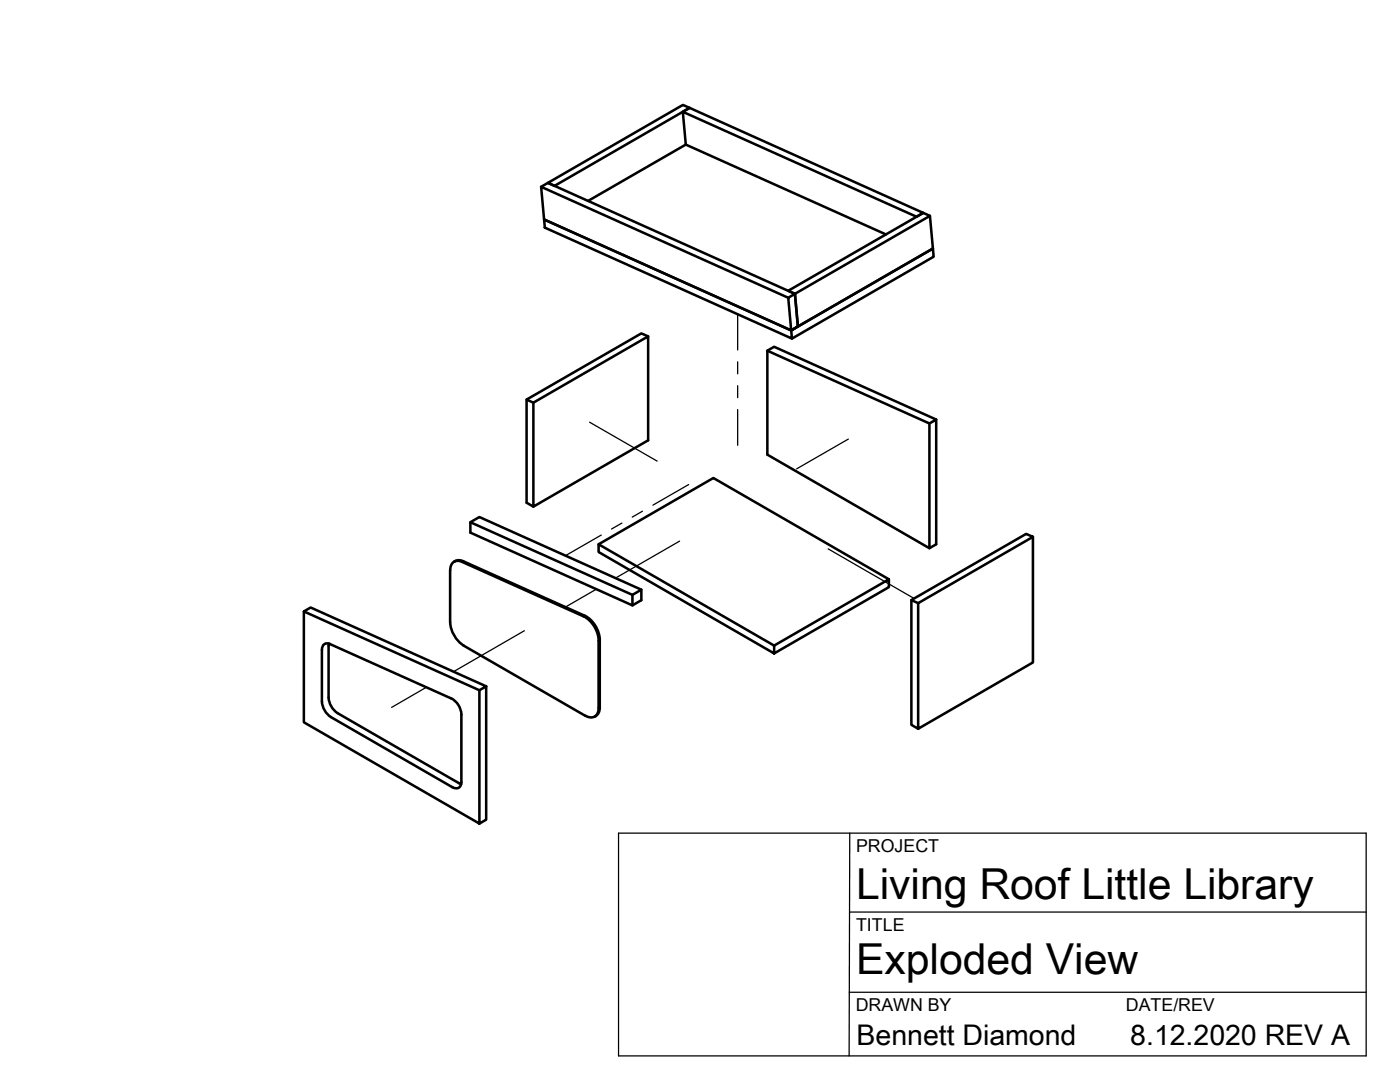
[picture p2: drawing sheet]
<svg xmlns="http://www.w3.org/2000/svg" width="279mm" height="216mm" viewBox="0 0 279 216" stroke-linecap="round" stroke-linejoin="round" font-family="sans-serif">
<!-- layer: Visible -->
<g fill="none" stroke="#000" stroke-width=".51">
<path d="M108 37.3l1.3-.8 49.3 22.1-1.3-.6 27-15.5 1.3 .6 .6 6.5-27 15.6-.6-6.6 27-15.5M109.3 36.5l27-15.6 1.3 .6-26.9 15.6zM136.3 22.3l1.3-.8 46.7 21-1.4 .7-46.6-20.9 .6 6.6M136.9 28.9l-19.5 11.2M136.9 28.9l39.9 17.9M108.6 43.8l49.3 22.1 .2 1.7-49.4-22.2zM157.3 59.4l-49.3-22.1 .6 6.5 49.3 22.1-.6-6.5 1.3-.8 .6 6.6-1.3 .7 28.3-16.3 .1 1.6-28.2 16.4M105.1 79.7l1.3 .6 22.9-13.2v20.8l-22.9 13.2v-20.8M129.3 67.1l-1.3-.6-22.9 13.2v20.6l1.3 .8M153.1 70l32.4 14.5 1.3-.8v24.9l-1.3 .8v-24.9M186.8 83.7l-32.3-14.5-1.4 .8v20.7l32.4 18.7M89.8 113.8v10.4"/>
<path d="M90.6 112.1a1.76 1.76 0 0 1 1.9-.1l24.2 10.9a5.8 5.8 0 0 1 3 4.8v13.4M92.2 112.1l24.3 10.9a5.8 5.8 0 0 1 3 4.8M92.2 112.1a1.59 1.59 0 0 0-1.7 .1 1.59 1.59 0 0 0-.7 1.6M93.9 104.2l32.3 14.5 1.8-1v2.1l-1.8 1-32.3-14.5v-2.1l1.8-1 32.3 14.5M119.5 108.6l35 20.2M126.2 118.7v2.1M177.4 115.6l-35-20.2-22.9 13.2v1.6l35 20.2 22.9-13.2v-1.6l-22.9 13.2v1.6M181.9 119.7l1.3 .7M206.1 107.1l-1.3-.6-22.9 13.2v24.9l1.3 .8v-25l22.9-13.3v25.1l-22.9 13.2M60.6 122l35.1 15.7M64.3 140a4 4 0 0 0 1.7 3.1l24.3 14a1.1 1.1 0 0 0 1.3 .1 1.1 1.1 0 0 0 .5-1.2M65.6 128.9v10.3"/>
<path d="M65.6 139.2a3.9 3.9 0 0 0 1.8 3.1l24.2 14M65.6 128.4v.5M65.8 128.5l24.3 10.9a3.9 3.9 0 0 1 2 3.2M65.9 128.5a1.07 1.07 0 0 0-1.2 0 1.07 1.07 0 0 0-.4 1.1l-.1 10.4M89.8 124.1a5.9 5.9 0 0 0 2.7 4.7M92.5 128.8l24.3 14a1.64 1.64 0 0 0 1.9 .2 1.64 1.64 0 0 0 .8-1.8M97 136.9l-35-15.7-1.4 .8v22.1l35.1 20.2v-26.6l1.3-.8v26.7l-1.3 .7M119.5 127.8v13.5M91.6 156.3l.4 .2M92.1 142.6v13.4M118.9 142.9l-.2 .1M119.7 141.1a1.97 1.97 0 0 1-.8 1.8"/>
</g>
<!-- layer: Tweak Trail -->
<g fill="none" stroke="#000" stroke-width=".25">
<path d="M147.2 62.7v7.1M147.2 72.2v2.4M147.2 77v2.4M117.7 84.2l13.4 7.8M137.4 96.7l-7.1 4.1M147.2 81.7v7.2M169.3 87.6l-10.3 6M119 117.6l-6.2 3.5M120 106.8l-7.1 4.1M124.1 104.4l-2.1 1.2M128.2 102l-2 1.2M135.6 108l-12.8 7.4"/>
<path d="M165.3 109.5l17.1 9.9M85.1 137.1l-7 4.1M104.6 125.9l-14.1 8.1"/>
</g>
<!-- layer: Titleblock -->
<path d="M123.4 166.2h149.2v44.5h-149.2zM169.6 166.2l-.1 44.5M169.5 198h103.1M169.6 182h103" fill="none" stroke="#000" stroke-width=".25"/>
<g font-size="8.5">
<text x="170.9" y="179.5">Living Roof Little Library</text>
<text x="170.9" y="194.4">Exploded View</text>
</g>
<g font-size="5.7">
<text x="171" y="208.5">Bennett Diamond</text>
<text x="225.6" y="208.4">8.12.2020 REV A</text>
</g>
<g font-size="3.5">
<text x="170.9" y="170.1">PROJECT</text>
<text x="170.9" y="185.8">TITLE</text>
<text x="170.8" y="201.8">DRAWN BY</text>
<text x="224.7" y="201.8">DATE/REV</text>
</g>
</svg>
